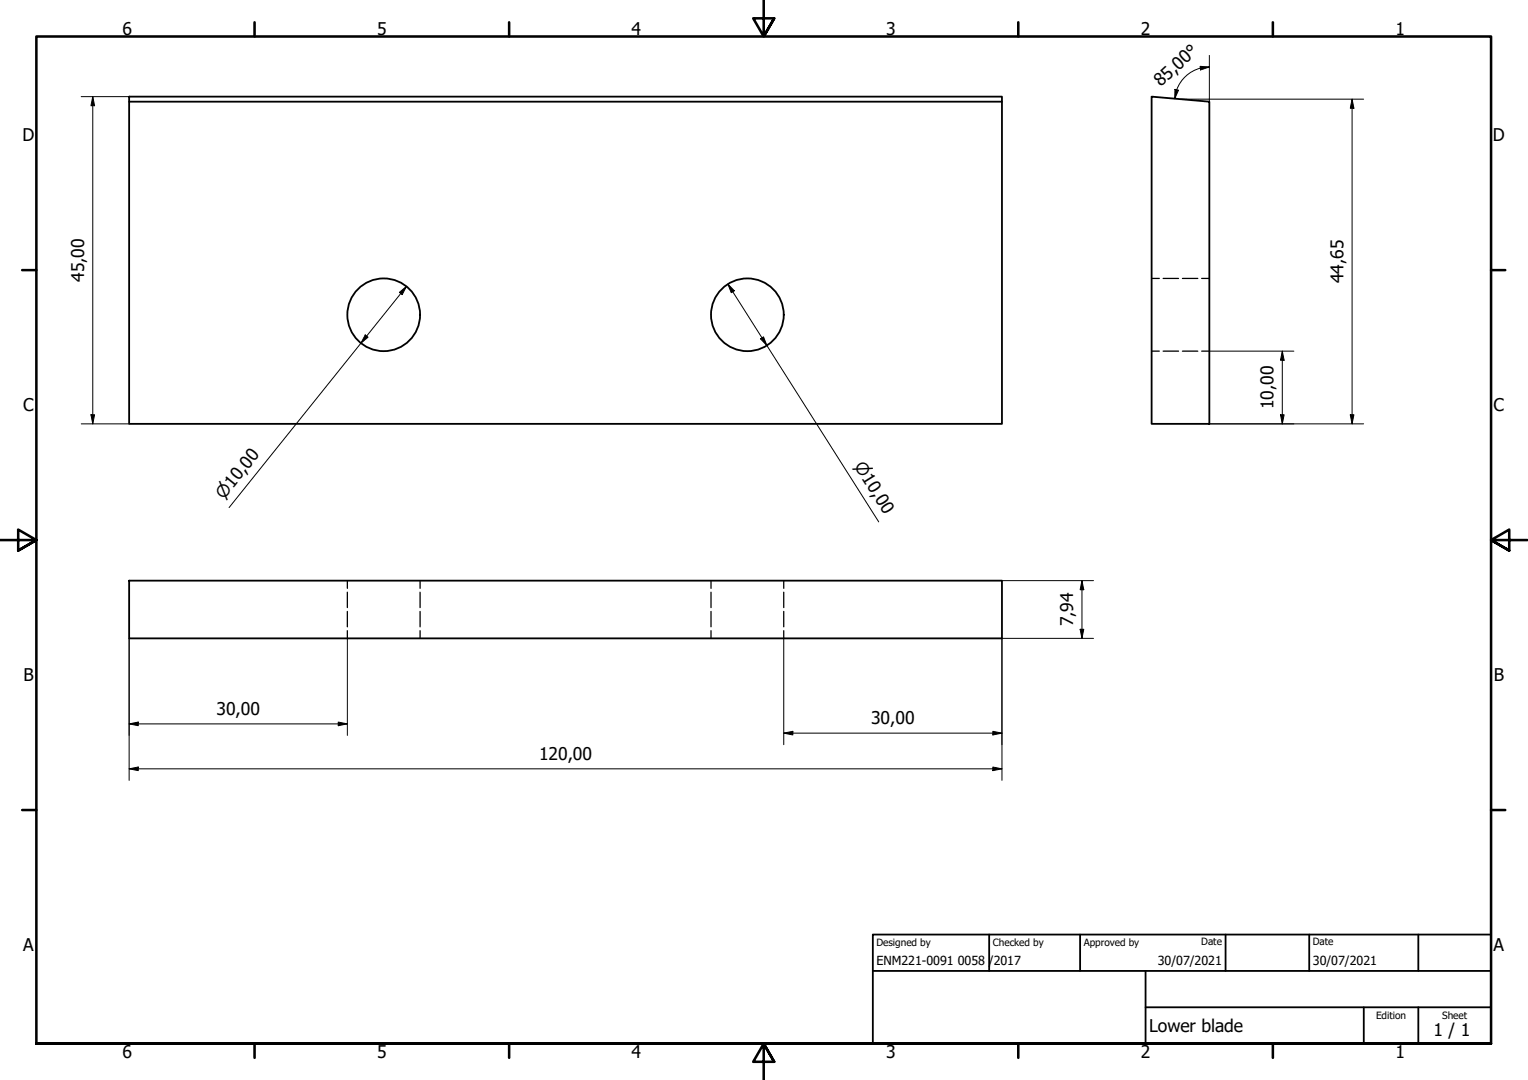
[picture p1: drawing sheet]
<svg xmlns="http://www.w3.org/2000/svg" width="420mm" height="297mm" viewBox="0 0 420 297" stroke-linecap="round" stroke-linejoin="round" font-family="sans-serif">
<!-- layer: Visible (ISO) -->
<g fill="none" stroke="#000" stroke-width=".5">
<path d="M35.5 26.6h240v1.4h-240zM35.5 28v88.6h240v-88.6M316.7 26.6l15.8 1.4v88.6h-15.8zM35.5 159.7h240v15.9h-240z"/>
<circle cx="105.5" cy="86.6" r="10"/>
<circle cx="205.5" cy="86.6" r="10"/>
</g>
<!-- layer: Hidden (ISO) -->
<g fill="none" stroke="#000" stroke-width=".35">
<path d="M316.7 76.6h2.1M319.8 76.6h4.3M325.1 76.6h4.3M330.4 76.6h2.1M316.7 96.6h2.1M319.8 96.6h4.3M325.1 96.6h4.3M330.4 96.6h2.1M95.5 159.7v2.1M115.5 159.7v2.1M195.5 159.7v2.1M215.5 159.7v2.1"/>
<path d="M95.5 162.9v4.2M95.5 168.2v4.2M95.5 173.5v2.1M115.5 162.9v4.2M115.5 168.2v4.2M115.5 173.5v2.1M195.5 162.9v4.2M195.5 168.2v4.2M195.5 173.5v2.1M215.5 162.9v4.2M215.5 168.2v4.2M215.5 173.5v2.1"/>
</g>
<!-- layer: Border (ISO) -->
<g fill="none" stroke="#000" stroke-width=".7">
<path d="M70 6.1v3.9M140 6.1v3.9M210 0v10l-2.9-5h5.8l-2.9 5 2.9-5M280 6.1v3.9M350 6.1v3.9M6.1 74.3h3.9M410 74.3h3.9M0 148.5h10l-5-2.8v5.7l5-2.9-5 2.9M420 148.5h-10l5-2.8v5.7l-5-2.9 5 2.9M6.1 222.8h3.9M410 222.8h3.9M10 287v-277h400v277h-400h400"/>
<path d="M70 287v3.9M140 287v3.9M212.9 292l-2.9-5 2.9 5h-5.8l2.9-5v10M280 287v3.9M350 287v3.9"/>
</g>
<!-- layer: Title (ISO) -->
<path d="M240 257h170v30h-170zM272 257v10M297 257v10M337 257v10M360 257v10M390 257v10M240 267h170M315 277h95M315 267v20M375 277v10M390 277v10" fill="none" stroke="#000" stroke-width=".5"/>
<!-- layer: Dimension (ISO) -->
<g fill="none" stroke="#000" stroke-width=".27">
<path d="M330 18.2l2.5 .2-2.4 .8zM332.5 18.4a9.5 9.5 0 0 0-9.5 8.7M332.5 15.2v12.8M22.3 26.6h13.2M25.5 26.6l.5 2.5h-1zM25.5 26.6v90M323.1 24.6l1 .2-1.1 2.3zM324.6 27.3h50.4M371.8 27.3l.5 2.5h-1zM371.8 27.3v89.3M111.8 78.8l-48.8 60.8M200.2 78.1l1.7 1.9-.8 .5z"/>
<path d="M200.2 78.1l41.4 65.4M100.4 92.1l.8 .6-1.9 1.7zM109.8 80.4l2-1.6-1.2 2.2zM209.1 93.2l.8-.6 1 2.4zM332.5 96.6h23.3M352.6 96.6l.5 2.5h-1zM352.6 96.6v20M22.3 116.6h13.2M25 114.1h1l-.5 2.5zM332.5 116.6h42.5M352.1 114.1h1l-.5 2.5zM371.3 114.1h1l-.5 2.5z"/>
<path d="M275.5 159.7h25.2M297.5 159.7l.5 2.5h-1zM297.5 159.7v15.9M35.5 175.6v39M95.5 175.6v26.7M215.5 175.6v29.2M297 173.1h1l-.5 2.5zM300.7 175.6h-25.2v39M35.5 199.1l2.5-.5v1zM35.5 199.1h60M93 198.6l2.5 .5-2.5 .5zM35.5 211.5l2.5-.5v1z"/>
<path d="M35.5 211.5h240M215.5 201.6l2.5-.5v1zM215.5 201.6h60M273 211l2.5 .5-2.5 .5zM273 201.1l2.5 .5-2.5 .5z"/>
</g>
<g fill="#000">
<path d="M330 18.2l2.5 .2-2.4 .8z" fill-rule="evenodd"/>
<path d="M25.5 26.6l.5 2.5h-1z" fill-rule="evenodd"/>
<path d="M323.1 24.6l1 .2-1.1 2.3z" fill-rule="evenodd"/>
<path d="M371.8 27.3l.5 2.5h-1z" fill-rule="evenodd"/>
<path d="M200.2 78.1l1.7 1.9-.8 .5z" fill-rule="evenodd"/>
<path d="M100.4 92.1l.8 .6-1.9 1.7z" fill-rule="evenodd"/>
<path d="M109.8 80.4l2-1.6-1.2 2.2z" fill-rule="evenodd"/>
<path d="M209.1 93.2l.8-.6 1 2.4z" fill-rule="evenodd"/>
<path d="M352.6 96.6l.5 2.5h-1z" fill-rule="evenodd"/>
<path d="M25 114.1h1l-.5 2.5z" fill-rule="evenodd"/>
<path d="M352.1 114.1h1l-.5 2.5z" fill-rule="evenodd"/>
<path d="M371.3 114.1h1l-.5 2.5z" fill-rule="evenodd"/>
<path d="M297 173.1h1l-.5 2.5z" fill-rule="evenodd"/>
<path d="M297.5 159.7l.5 2.5h-1z" fill-rule="evenodd"/>
<path d="M35.5 199.1l2.5-.5v1z" fill-rule="evenodd"/>
<path d="M93 198.6l2.5 .5-2.5 .5z" fill-rule="evenodd"/>
<path d="M35.5 211.5l2.5-.5v1z" fill-rule="evenodd"/>
<path d="M215.5 201.6l2.5-.5v1z" fill-rule="evenodd"/>
<path d="M273 211l2.5 .5-2.5 .5z" fill-rule="evenodd"/>
<path d="M273 201.1l2.5 .5-2.5 .5z" fill-rule="evenodd"/>
</g>
<g font-size="4.8">
<text x="33.7" y="9.6">6</text>
<text x="103.7" y="9.6">5</text>
<text x="173.7" y="9.6">4</text>
<text x="243.7" y="9.6">3</text>
<text x="313.7" y="9.6">2</text>
<text x="383.7" y="9.6">1</text>
<text x="319.2" y="24" transform="rotate(-43 319.2 24)">85,00°</text>
<text x="6.2" y="38.9">D</text>
<text x="410.5" y="38.9">D</text>
<text x="23.1" y="77.6" transform="rotate(-90 23.1 77.6)">45,00</text>
<text x="369.4" y="77.9" transform="rotate(-90 369.4 77.9)">44,65</text>
<text x="6.4" y="113.2">C</text>
<text x="350.2" y="112.6" transform="rotate(-90 350.2 112.6)">10,00</text>
<text x="410.7" y="113.2">C</text>
<text x="295.1" y="172.3" transform="rotate(-90 295.1 172.3)">7,94</text>
<text x="6.4" y="187.4">B</text>
<text x="410.7" y="187.4">B</text>
<text x="59.5" y="196.7">30,00</text>
<text x="239.5" y="199.2">30,00</text>
<text x="148.2" y="209.1">120,00</text>
<text x="6.4" y="261.7">A</text>
<text x="410.7" y="261.7">A</text>
<text x="316" y="283.8">Lower blade</text>
<text x="394.2" y="285">1 / 1</text>
<text x="33.7" y="290.9">6</text>
<text x="103.7" y="290.9">5</text>
<text x="173.7" y="290.9">4</text>
<text x="243.7" y="290.9">3</text>
<text x="313.7" y="290.9">2</text>
<text x="383.7" y="290.9">1</text>
</g>
<g font-size="4.6">
<text x="234.7" y="128.2" transform="rotate(58 234.7 128.2)">⌀10,00</text>
<text x="61.6" y="137.5" transform="rotate(-51 61.6 137.5)">⌀10,00</text>
</g>
<g font-size="3.4">
<text x="241" y="265.5">ENM221-0091</text>
<text x="263.3" y="265.5">0058 /2017</text>
<text x="318.4" y="265.5">30/07/2021</text>
<text x="361" y="265.5">30/07/2021</text>
</g>
<g font-size="2.8">
<text x="241" y="260.1">Designed by</text>
<text x="273" y="260.1">Checked by</text>
<text x="298" y="260.1">Approved by</text>
<text x="330.3" y="260">Date</text>
<text x="361" y="260">Date</text>
<text x="378.4" y="280.1">Edition</text>
<text x="396.6" y="280.1">Sheet</text>
</g>
</svg>
